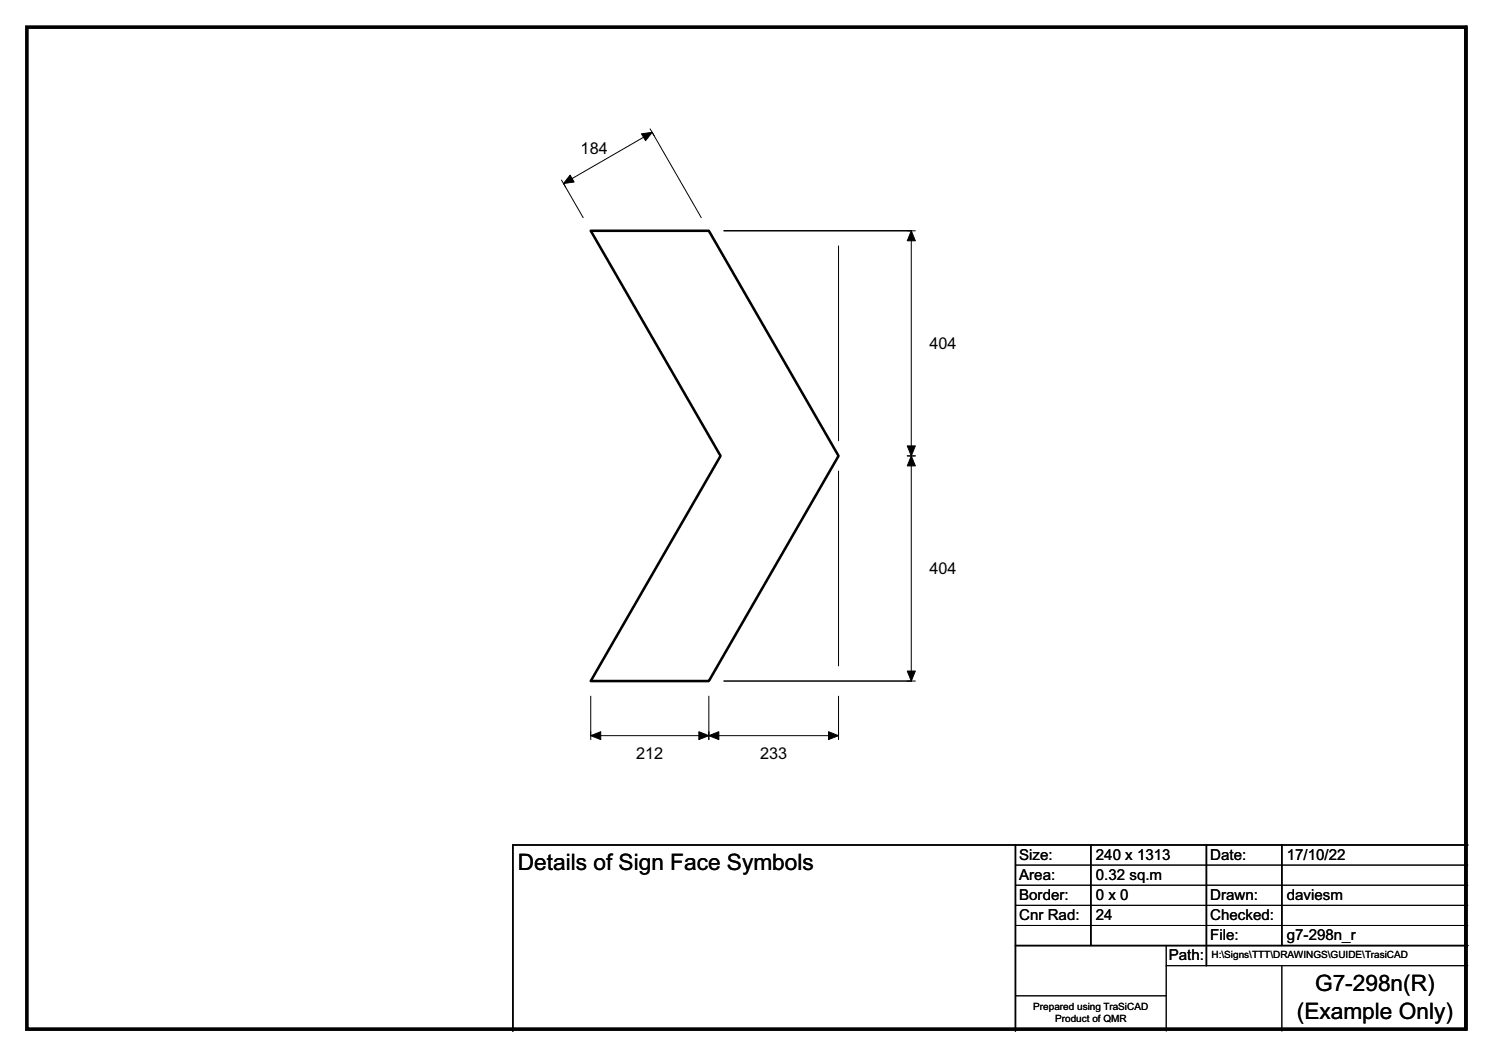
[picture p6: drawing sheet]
<svg xmlns="http://www.w3.org/2000/svg" width="297mm" height="210mm" viewBox="0 0 297 210" stroke-linecap="round" stroke-linejoin="round" font-family="sans-serif">
<path d="M144 45.9h37.3M144 135.4h37.3M202 168v37M217 168v20M240 168v24M255 168v20M292 168h-190v37M202 188h90" fill="none" stroke="#000" stroke-width=".3"/>
<g fill="none" stroke="#000" stroke-width=".2">
<path d="M111.7 35.8l.8 1.4M129.3 25.6l.8 1.4M116 43.3l-3.9-6.8 17.6-10.2 9.8 17M166.8 48.9v38.8M180.5 45.9h1.6M181.3 45.9v89.5M166.8 93.7v38.7M180.5 90.7h1.6M117.5 138.4v8.7M141 138.4v8.7M166.8 138.4v8.7M180.5 135.4h1.6"/>
<path d="M117.5 146.3h49.3M202 172h90M202 176h90M202 180h90M202 184h90M202 198h30M232 188v17M232 192h60M255 192v13"/>
</g>
<g fill="#000" stroke="#000" stroke-width=".2">
<path d="M113.4 34.8l.8 1.4-2.1 .3z" fill-rule="evenodd"/>
<path d="M127.6 26.6l2.1-.3-1.3 1.7z" fill-rule="evenodd"/>
<path d="M181.3 45.9l.8 2h-1.6z" fill-rule="evenodd"/>
<path d="M180.5 88.7h1.6l-.8 2z" fill-rule="evenodd"/>
<path d="M181.3 90.7l.8 1.9h-1.6z" fill-rule="evenodd"/>
<path d="M180.5 133.4h1.6l-.8 2z" fill-rule="evenodd"/>
<path d="M117.5 146.3l2-.8v1.6z" fill-rule="evenodd"/>
<path d="M139 145.5l2 .8-2 .8z" fill-rule="evenodd"/>
<path d="M141 146.3l2-.8v1.6z" fill-rule="evenodd"/>
<path d="M164.8 145.5l2 .8-2 .8z" fill-rule="evenodd"/>
</g>
<path d="M117.5 45.9h23.5l25.8 44.8-25.8 44.7h-23.5l25.9-44.7z" fill="none" stroke="#000" stroke-width=".51"/>
<path d="M5.3 5.4h286.3v199.2h-286.3zM291.6 5.4v199.2z" fill="none" stroke="#000" stroke-width=".72"/>
<g font-size="4.5">
<text x="103" y="173.1">Details of Sign Face Symbols</text>
<text x="261.6" y="197.1">G7-298n(R)</text>
<text x="258" y="202.6">(Example Only)</text>
</g>
<g font-size="3.2">
<text x="115.5" y="30.7">184</text>
<text x="184.9" y="69.4">404</text>
<text x="184.9" y="114.1">404</text>
<text x="126.6" y="151">212</text>
<text x="151.2" y="151">233</text>
</g>
<g font-size="3">
<text x="202.8" y="171">Size:</text>
<text x="218" y="171">240 x 1313</text>
<text x="240.8" y="171">Date:</text>
<text x="256" y="171">17/10/22</text>
<text x="202.8" y="175">Area:</text>
<text x="202.8" y="179">Border:</text>
<text x="218" y="175">0.32 sq.m</text>
<text x="218" y="179">0 x 0</text>
<text x="240.8" y="179">Drawn:</text>
<text x="256" y="179">daviesm</text>
<text x="202.8" y="183">Cnr Rad:</text>
<text x="218" y="183">24</text>
<text x="240.8" y="183">Checked:</text>
<text x="232.5" y="191">Path:</text>
<text x="240.8" y="187">File:</text>
<text x="256" y="187">g7-298n_r</text>
</g>
<g font-size="2">
<text x="241" y="190.6">H:\Signs\TTT\DRAWINGS\GUIDE\TrasiCAD</text>
<text x="205.6" y="200.8">Prepared using TraSiCAD</text>
<text x="209.9" y="203.2">Product of QMR</text>
</g>
</svg>
